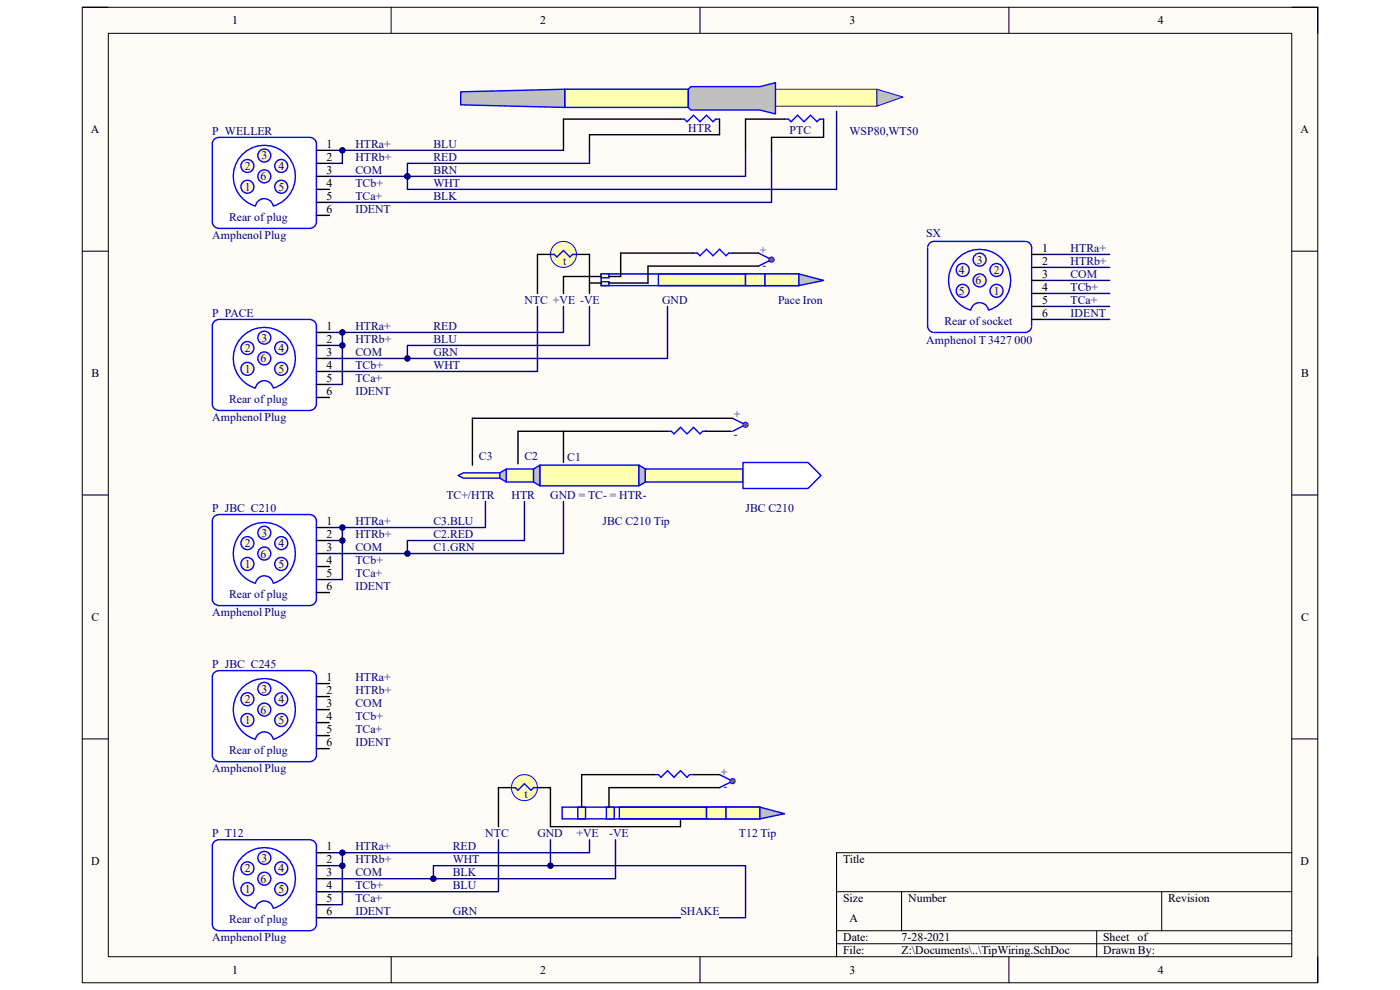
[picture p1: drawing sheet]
# Altium schematic sheet TipWiring.SchDoc
size A

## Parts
JBC_C210_Tip  JBC C210  (mechanical)
JBC_C245_Tip  JBC C245  (mechanical)
P_JBC_C210  Amphenol Plug  (mechanical)
P_JBC_C245  Amphenol Plug  (mechanical)
P_PACE  Amphenol Plug  (mechanical)
P_T12  Amphenol Plug  (mechanical)
P_WELLER  Amphenol Plug  (mechanical)
Pace_Iron  Pace  (value not drawn)  (mechanical)
SX  Amphenol T 3427 000  (mechanical)
T12_Tip  T12 Tip  (value not drawn)  (mechanical)
WSP80,WT50  WELLER WSP80  (value not drawn)  (mechanical)

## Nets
NetP_JBC_C210_1: P_JBC_C210.1 P_JBC_C210.3
NetP_JBC_C210_2: P_JBC_C210.2 P_JBC_C210.4
NetP_JBC_C245_2: P_JBC_C245.2 P_JBC_C245.3
NetP_PACE_1: P_PACE.1 P_PACE.3
NetP_PACE_2: P_PACE.2 P_PACE.4
NetP_T12_1: P_T12.1 P_T12.3
NetP_T12_2: P_T12.2 P_T12.4
NetP_WELLER_2: P_WELLER.2 P_WELLER.4

Not connected (* = marked no-connect by the designer): P_JBC_C210 5 6; P_JBC_C245 1 4 5 6; P_PACE 5 6; P_T12 5 6; P_WELLER 1 3 5 6; SX 1 2 3 4 5 6

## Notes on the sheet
- (near P_WELLER) HTR-
- (near P_WELLER) HTR+
- BLU
- BRN
- (near P_WELLER) TC+
- (near P_WELLER) GND/TC-
- (near P_WELLER) NTC
- (near P_WELLER) IDENT
- RED
- WHT
- BLK
- (near SX) HTR-
- (near SX) HTR+
- (near SX) TC+
- (near SX) GND/TC-
- (near P_PACE) HTR-
- (near P_PACE) HTR+
- (near P_PACE) TC+
- (near SX) NTC
- (near SX) IDENT
- (near P_PACE) GND/TC-
- (near P_PACE) NTC
- (near P_PACE) IDENT
- GRN
- (near P_JBC_C210) HTR-
- (near P_JBC_C210) HTR+
- (near P_JBC_C210) TC+
- C2.RED
- C3.BLU
- (near P_JBC_C210) GND/TC-
- (near P_JBC_C210) NTC
- (near P_JBC_C210) IDENT
- C1.GRN
- (near P_JBC_C245) HTR-
- (near P_JBC_C245) HTR+
- (near P_JBC_C245) TC+
- (near P_JBC_C245) GND/TC-
- (near P_JBC_C245) NTC
- (near P_JBC_C245) IDENT
- (near P_T12) HTR-
- (near P_T12) HTR+
- (near P_T12) TC+
- (near P_T12) GND/TC-
- (near P_T12) NTC
- (near P_T12) IDENT
- SHAKE
